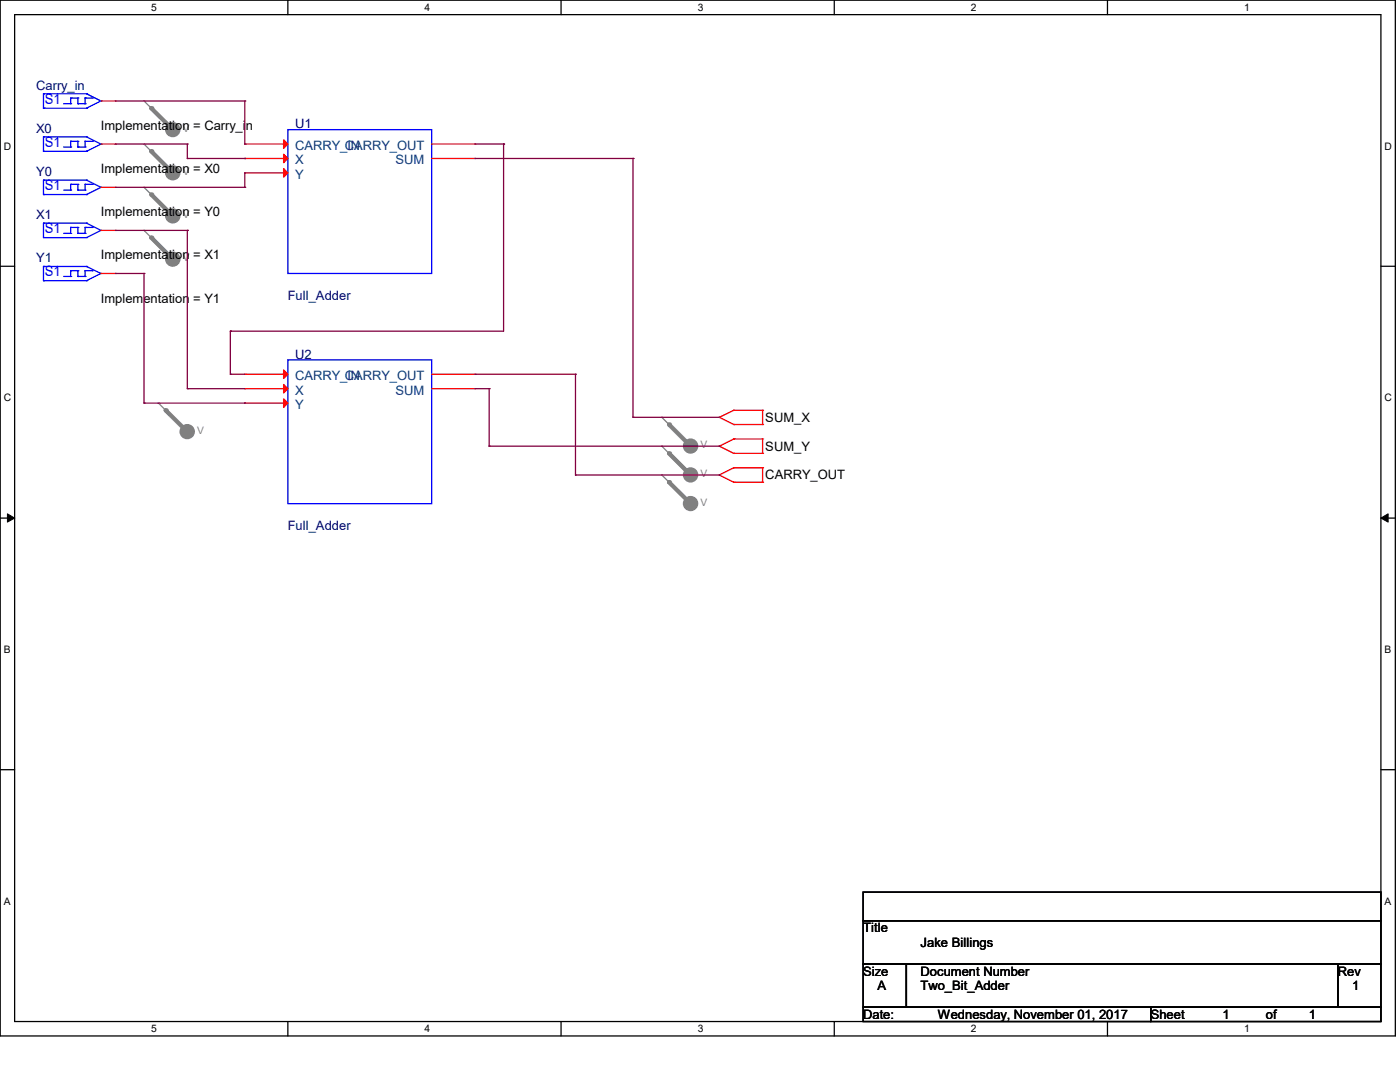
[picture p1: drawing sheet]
<svg xmlns="http://www.w3.org/2000/svg" width="279mm" height="216mm" viewBox="0 0 279 216" stroke-linecap="round" stroke-linejoin="round" font-family="sans-serif">
<path d="M0 0h278.5v206.7h-278.5zM2.9 2.9h272.7v200.9h-272.7z" fill="none" stroke="#000" stroke-width=".25"/>
<g fill="#fff">
<path d="M30.2 .3h1.1v2.3h-1.1z"/>
<path d="M30.2 204.1h1.1v2.3h-1.1z"/>
</g>
<path d="M57.4 0v2.9M57.4 203.8v2.9" fill="none" stroke="#000" stroke-width=".25"/>
<g fill="#fff">
<path d="M84.7 .3h1.1v2.3h-1.1z"/>
<path d="M84.7 204.1h1.1v2.3h-1.1z"/>
</g>
<path d="M112 0v2.9M112 203.8v2.9" fill="none" stroke="#000" stroke-width=".25"/>
<g fill="#fff">
<path d="M139.2 .3h1.1v2.3h-1.1z"/>
<path d="M139.2 204.1h1.1v2.3h-1.1z"/>
</g>
<path d="M166.5 0v2.9M166.5 203.8v2.9" fill="none" stroke="#000" stroke-width=".25"/>
<g fill="#fff">
<path d="M193.8 .3h1.1v2.3h-1.1z"/>
<path d="M193.8 204.1h1.1v2.3h-1.1z"/>
</g>
<path d="M221 0v2.9M221 203.8v2.9" fill="none" stroke="#000" stroke-width=".25"/>
<g fill="#fff">
<path d="M248.3 .3h1.1v2.3h-1.1z"/>
<path d="M248.3 204.1h1.1v2.3h-1.1z"/>
<path d="M.8 28h1.4v2.3h-1.4z"/>
<path d="M276.3 28h1.4v2.3h-1.4z"/>
<path d="M.8 78.2h1.4v2.3h-1.4z"/>
<path d="M276.3 78.2h1.4v2.3h-1.4z"/>
</g>
<path d="M0 53.1h2.9M275.6 53.1h2.9" fill="none" stroke="#000" stroke-width=".25"/>
<g fill="#fff">
<path d="M.8 128.5h1.3v2.2h-1.3z"/>
<path d="M276.3 128.5h1.3v2.2h-1.3z"/>
</g>
<path d="M0 103.4h2.9M275.6 103.4h2.9" fill="none" stroke="#000" stroke-width=".25"/>
<path d="M1.5 102.5l1.4 .9-1.4 .8zM275.6 103.4l1.4-.9v1.7z" fill="#000" stroke="#000" stroke-width=".2"/>
<g fill="#fff">
<path d="M.8 178.7h1.3v2.2h-1.3z"/>
<path d="M276.3 178.7h1.3v2.2h-1.3z"/>
</g>
<path d="M0 153.6h2.9M275.6 153.6h2.9M172.3 178h103.3v5.7h-103.3zM172.3 183.7h103.3v8.7h-103.3zM172.3 192.4h8.6v8.6h-8.6zM180.9 192.4h86.1v8.6h-86.1zM267 192.4h8.6v8.6h-8.6zM172.3 201h57.4v2.8h-57.4zM229.7 201h45.9v2.8h-45.9z" fill="none" stroke="#000" stroke-width=".25"/>
<g fill="none" stroke="#f00" stroke-width=".25">
<path d="M143.6 83.3h.1M143.6 89h.1M143.6 94.8h.1M143.6 83.3l2.8 1.4M143.6 89l2.8 1.5M143.6 94.8l2.8 1.4M146.4 81.9h.1M146.4 84.7h.1M146.4 87.6h.1M146.4 90.5h.1M146.4 93.3h.1M146.4 96.2h.1"/>
<path d="M146.4 81.9l-2.8 1.4M146.4 81.9h5.8M146.4 84.7h5.8M146.4 87.6l-2.8 1.4M146.4 87.6h5.8M146.4 90.5h5.8M146.4 93.3l-2.8 1.5M146.4 93.3h5.8M146.4 96.2h5.8M152.2 81.9h.1M152.2 84.7h.1M152.2 87.6h.1"/>
<path d="M152.2 90.5h.1M152.2 93.3h.1M152.2 96.2h.1M152.2 81.9v2.8M152.2 87.6v2.9M152.2 93.3v2.9"/>
</g>
<circle cx="34.5" cy="25.9" r="1.41" fill="#808080" stroke="#808080" stroke-width=".25"/>
<path d="M28.7 20.2h.1M28.7 20.2l5.8 5.7" fill="none" stroke="#808080" stroke-width=".25"/>
<path d="M30.2 21.6l4.3 4.3" fill="none" stroke="#808080" stroke-width=".85"/>
<circle cx="30.2" cy="21.6" r=".42" fill="#808080"/>
<circle cx="34.5" cy="34.5" r="1.41" fill="#808080" stroke="#808080" stroke-width=".25"/>
<path d="M28.7 28.7h.1M28.7 28.7l5.8 5.8" fill="none" stroke="#808080" stroke-width=".25"/>
<path d="M30.2 30.2l4.3 4.3" fill="none" stroke="#808080" stroke-width=".85"/>
<circle cx="30.2" cy="30.2" r=".42" fill="#808080"/>
<circle cx="34.5" cy="43.1" r="1.41" fill="#808080" stroke="#808080" stroke-width=".25"/>
<path d="M28.7 37.4h.1M28.7 37.4l5.8 5.7" fill="none" stroke="#808080" stroke-width=".25"/>
<path d="M30.2 38.8l4.3 4.3" fill="none" stroke="#808080" stroke-width=".85"/>
<circle cx="30.2" cy="38.8" r=".42" fill="#808080"/>
<circle cx="34.5" cy="51.7" r="1.41" fill="#808080" stroke="#808080" stroke-width=".25"/>
<path d="M28.7 46h.1M28.7 46l5.8 5.7" fill="none" stroke="#808080" stroke-width=".25"/>
<path d="M30.2 47.4l4.3 4.3" fill="none" stroke="#808080" stroke-width=".85"/>
<circle cx="30.2" cy="47.4" r=".42" fill="#808080"/>
<circle cx="37.4" cy="86.1" r="1.41" fill="#808080" stroke="#808080" stroke-width=".25"/>
<path d="M31.6 80.4h.1M31.6 80.4l5.8 5.7" fill="none" stroke="#808080" stroke-width=".25"/>
<path d="M33.1 81.9l4.3 4.2" fill="none" stroke="#808080" stroke-width=".85"/>
<circle cx="33.1" cy="81.9" r=".42" fill="#808080"/>
<circle cx="137.8" cy="89" r="1.41" fill="#808080" stroke="#808080" stroke-width=".25"/>
<path d="M132.1 83.3h.1M132.1 83.3l5.7 5.7" fill="none" stroke="#808080" stroke-width=".25"/>
<path d="M133.5 84.7l4.3 4.3" fill="none" stroke="#808080" stroke-width=".85"/>
<circle cx="133.5" cy="84.7" r=".42" fill="#808080"/>
<circle cx="137.8" cy="94.8" r="1.41" fill="#808080" stroke="#808080" stroke-width=".25"/>
<path d="M132.1 89h.1M132.1 89l5.7 5.8" fill="none" stroke="#808080" stroke-width=".25"/>
<path d="M133.5 90.5l4.3 4.3" fill="none" stroke="#808080" stroke-width=".85"/>
<circle cx="133.5" cy="90.5" r=".42" fill="#808080"/>
<circle cx="137.8" cy="100.5" r="1.41" fill="#808080" stroke="#808080" stroke-width=".25"/>
<path d="M132.1 94.8h.1M132.1 94.8l5.7 5.7" fill="none" stroke="#808080" stroke-width=".25"/>
<path d="M133.5 96.2l4.3 4.3" fill="none" stroke="#808080" stroke-width=".85"/>
<circle cx="133.5" cy="96.2" r=".42" fill="#808080"/>
<g fill="none" stroke="#00f" stroke-width=".25">
<path d="M8.7 18.7h.1M8.7 18.7v2.9M8.7 18.7h8.6M14.1 19.6h.1M14.1 19.6v1.1M14.1 19.6h1.4M15.5 19.6h.1M15.5 19.6v1.1M17 19.6h.1M17 19.6h1.4M17 19.6v1.1M17.3 18.7h.1"/>
<path d="M17.3 18.7l2.9 1.5M18.4 19.6h.1M8.7 21.6h.1M8.7 38.8h.1M8.7 35.9h.1M8.7 30.2h.1M8.7 27.3h.1M8.7 21.6h8.6M8.7 27.3v2.9M8.7 35.9v2.9M8.7 38.8h8.6M8.7 35.9h8.6"/>
<path d="M8.7 30.2h8.6M8.7 27.3h8.6M12.7 20.7h1.4M12.7 37.9h1.4M12.7 29.3h1.4M14.1 20.7h.1M14.1 37.9h.1M14.1 36.8h.1M14.1 29.3h.1M14.1 28.2h.1M14.1 28.2v1.1M14.1 36.8v1.1"/>
<path d="M14.1 36.8h1.4M14.1 28.2h1.4M15.5 20.7h.1M15.5 36.8h.1M15.5 37.9h.1M15.5 28.2h.1M15.5 29.3h.1M15.5 20.7h1.5M15.5 28.2v1.1M15.5 36.8v1.1M15.5 37.9h1.5M15.5 29.3h1.5"/>
<path d="M17 20.7h.1M17 37.9h.1M17 36.8h.1M17 29.3h.1M17 28.2h.1M17 28.2v1.1M17 36.8v1.1M17 36.8h1.4M17 28.2h1.4M17.3 21.6h.1M17.3 35.9h.1M17.3 38.8h.1"/>
<path d="M17.3 27.3h.1M17.3 30.2h.1M17.3 35.9l2.9 1.5M17.3 27.3l2.9 1.4M18.4 36.8h.1M18.4 28.2h.1M20.2 20.2h.1M20.2 37.4h.1M20.2 28.7h.1M20.2 20.2l-2.9 1.4M20.2 37.4l-2.9 1.4M20.2 28.7l-2.9 1.5"/>
<path d="M57.4 25.9h28.7v28.7h-28.7zM8.7 47.4h.1M8.7 44.5h.1M8.7 56h.1M8.7 53.2h.1M8.7 44.5v2.9M8.7 53.2v2.8M8.7 47.4h8.6M8.7 44.5h8.6M8.7 56h8.6M8.7 53.2h8.6M12.7 46.6h1.4"/>
<path d="M12.7 55.2h1.4M14.1 46.6h.1M14.1 45.4h.1M14.1 55.2h.1M14.1 54h.1M14.1 45.4v1.2M14.1 54v1.2M14.1 45.4h1.4M14.1 54h1.4M15.5 45.4h.1M15.5 46.6h.1M15.5 54h.1"/>
<path d="M15.5 55.2h.1M15.5 45.4v1.2M15.5 54v1.2M15.5 46.6h1.5M15.5 55.2h1.5M17 46.6h.1M17 45.4h.1M17 55.2h.1M17 54h.1M17 45.4v1.2M17 54v1.2M17 45.4h1.4"/>
<path d="M17 54h1.4M17.3 44.5h.1M17.3 47.4h.1M17.3 53.2h.1M17.3 56h.1M17.3 44.5l2.9 1.5M17.3 53.2l2.9 1.4M18.4 45.4h.1M18.4 54h.1M20.2 46h.1M20.2 54.6h.1M20.2 46l-2.9 1.4"/>
<path d="M20.2 54.6l-2.9 1.4M57.4 71.8h28.7v28.7h-28.7z"/>
</g>
<g fill="none" stroke="#f00" stroke-width=".25">
<path d="M20.2 20.2h2.8M20.2 37.4h2.8M20.2 28.7h2.8M23 20.2h.1M23 37.4h.1M23 28.7h.1M48.9 28.7h.1M48.9 31.6h.1M48.9 34.5h.1M48.9 28.7h8.5M48.9 31.6h8.5M48.9 34.5h8.5"/>
<path d="M86.1 28.7h8.7M86.1 31.6h8.7M94.8 28.7h.1M94.8 31.6h.1M20.2 46h2.8M20.2 54.6h2.8M23 46h.1M23 54.6h.1M48.9 74.7h.1M48.9 77.6h.1M48.9 74.7h8.5M48.9 77.6h8.5"/>
<path d="M86.1 74.7h8.7M86.1 77.6h8.7M94.8 74.7h.1M94.8 77.6h.1M48.9 80.4h.1M48.9 80.4h8.5"/>
</g>
<g fill="#f00" stroke="#f00" stroke-width=".25">
<path d="M56.6 73.8l.8 .9-.8 .8z"/>
<path d="M56.6 76.7l.8 .9-.8 .8z"/>
<path d="M56.6 79.6l.8 .8-.8 .9z"/>
<path d="M56.6 27.9l.8 .8-.8 .9z"/>
<path d="M56.6 30.8l.8 .8-.8 .9z"/>
<path d="M56.6 33.7l.8 .8-.8 .8z"/>
</g>
<g fill="none" stroke="#800040" stroke-width=".25">
<path d="M23 28.7h14.4M23 37.4h25.9M23 20.2h25.9M37.4 28.7h.1M37.4 31.6h.1M37.4 31.6h11.5M37.4 28.7v2.9M48.9 31.6h.1M48.9 37.4h.1M48.9 34.5h.1M48.9 20.2h.1M48.9 28.7h.1"/>
<path d="M48.9 20.2v8.5M48.9 34.5v2.9M94.8 28.7h5.7M94.8 31.6h31.5M100.5 28.7h.1M100.5 28.7v37.4h-54.5M126.3 31.6h.1M126.3 31.6v51.7M23 46h14.4M23 54.6h5.7M28.7 54.6h.1M28.7 54.6v25.8"/>
<path d="M37.4 46h.1M37.4 46v31.6M37.4 77.6h.1M37.4 77.6h11.5M46 66.1h.1M46 74.7h.1M46 66.1v8.6M46 74.7h2.9M94.8 74.7h20.1M94.8 77.6h2.8M97.6 77.6h.1M97.6 77.6v11.4"/>
<path d="M114.9 74.7h.1M114.9 74.7v20.1M28.7 80.4h.1M28.7 80.4h20.2M48.9 80.4h.1M97.6 89h.1M97.6 89h46M114.9 94.8h.1M114.9 94.8h28.7M126.3 83.3h.1M126.3 83.3h17.3M143.6 94.8h.1"/>
<path d="M143.6 89h.1"/>
</g>
<g font-size="2.8" fill="#00f">
<text x="8.9" y="20.7">S1</text>
<text x="8.9" y="29.3">S1</text>
<text x="8.9" y="37.9">S1</text>
<text x="8.9" y="46.5">S1</text>
<text x="8.9" y="55.1">S1</text>
</g>
<g font-size="2.6" fill="#000080">
<text x="7.2" y="17.9">Carry_in</text>
<text x="7.2" y="26.5">X0</text>
<text x="58.9" y="25.6">U1</text>
<text x="7.2" y="35.1">Y0</text>
<text x="7.2" y="43.7">X1</text>
<text x="7.2" y="52.3">Y1</text>
<text x="57.4" y="59.8">Full_Adder</text>
<text x="58.9" y="71.5">U2</text>
<text x="57.4" y="105.7">Full_Adder</text>
</g>
<g font-size="2.6">
<text x="20.2" y="25.9">Implementation = Carry_in</text>
<text x="20.2" y="34.5">Implementation = X0</text>
<text x="20.2" y="43.1">Implementation = Y0</text>
<text x="20.2" y="51.7">Implementation = X1</text>
<text x="20.2" y="60.4">Implementation = Y1</text>
<text x="152.7" y="84.2">SUM_X</text>
<text x="152.7" y="89.9">SUM_Y</text>
<text x="152.7" y="95.7">CARRY_OUT</text>
<text x="172.3" y="186.1">Title</text>
<text x="183.7" y="188.9">Jake Billings</text>
<text x="172.3" y="194.7">Size</text>
<text x="175.1" y="197.6">A</text>
<text x="183.7" y="194.7">Document Number</text>
<text x="183.7" y="197.6">Two_Bit_Adder</text>
<text x="267" y="194.7">Rev</text>
<text x="269.8" y="197.6">1</text>
<text x="172.3" y="203.3">Date:</text>
<text x="187.2" y="203.3">Wednesday, November 01, 2017</text>
<text x="229.7" y="203.3">Sheet</text>
<text x="244" y="203.3">1</text>
<text x="252.6" y="203.3">of</text>
<text x="261.2" y="203.3">1</text>
</g>
<g font-size="2.6" fill="#004080">
<text x="58.9" y="29.9">CARRY_IN</text>
<text x="68.8" y="29.9">CARRY_OUT</text>
<text x="58.9" y="32.8">X</text>
<text x="58.9" y="35.7">Y</text>
<text x="79" y="32.8">SUM</text>
<text x="58.9" y="75.9">CARRY_IN</text>
<text x="68.8" y="75.9">CARRY_OUT</text>
<text x="58.9" y="78.7">X</text>
<text x="58.9" y="81.6">Y</text>
<text x="79" y="78.7">SUM</text>
</g>
<g font-size="2.1">
<text x="30.2" y="2.2">5</text>
<text x="84.7" y="2.2">4</text>
<text x="139.2" y="2.2">3</text>
<text x="193.8" y="2.2">2</text>
<text x="248.3" y="2.2">1</text>
<text x=".8" y="29.8">D</text>
<text x="276.3" y="29.8">D</text>
<text x=".8" y="80.1">C</text>
<text x="276.3" y="80.1">C</text>
<text x=".8" y="130.3">B</text>
<text x="276.3" y="130.3">B</text>
<text x=".8" y="180.5">A</text>
<text x="276.3" y="180.5">A</text>
<text x="30.2" y="206">5</text>
<text x="84.7" y="206">4</text>
<text x="139.2" y="206">3</text>
<text x="193.8" y="206">2</text>
<text x="248.3" y="206">1</text>
</g>
<g font-size="2.1" fill="#808080">
<text x="36.5" y="26.3">V</text>
<text x="36.5" y="34.9">V</text>
<text x="36.5" y="43.5">V</text>
<text x="36.5" y="52.1">V</text>
<text x="39.4" y="86.5">V</text>
<text x="139.8" y="89.4">V</text>
<text x="139.8" y="95.2">V</text>
<text x="139.8" y="100.9">V</text>
</g>
</svg>
